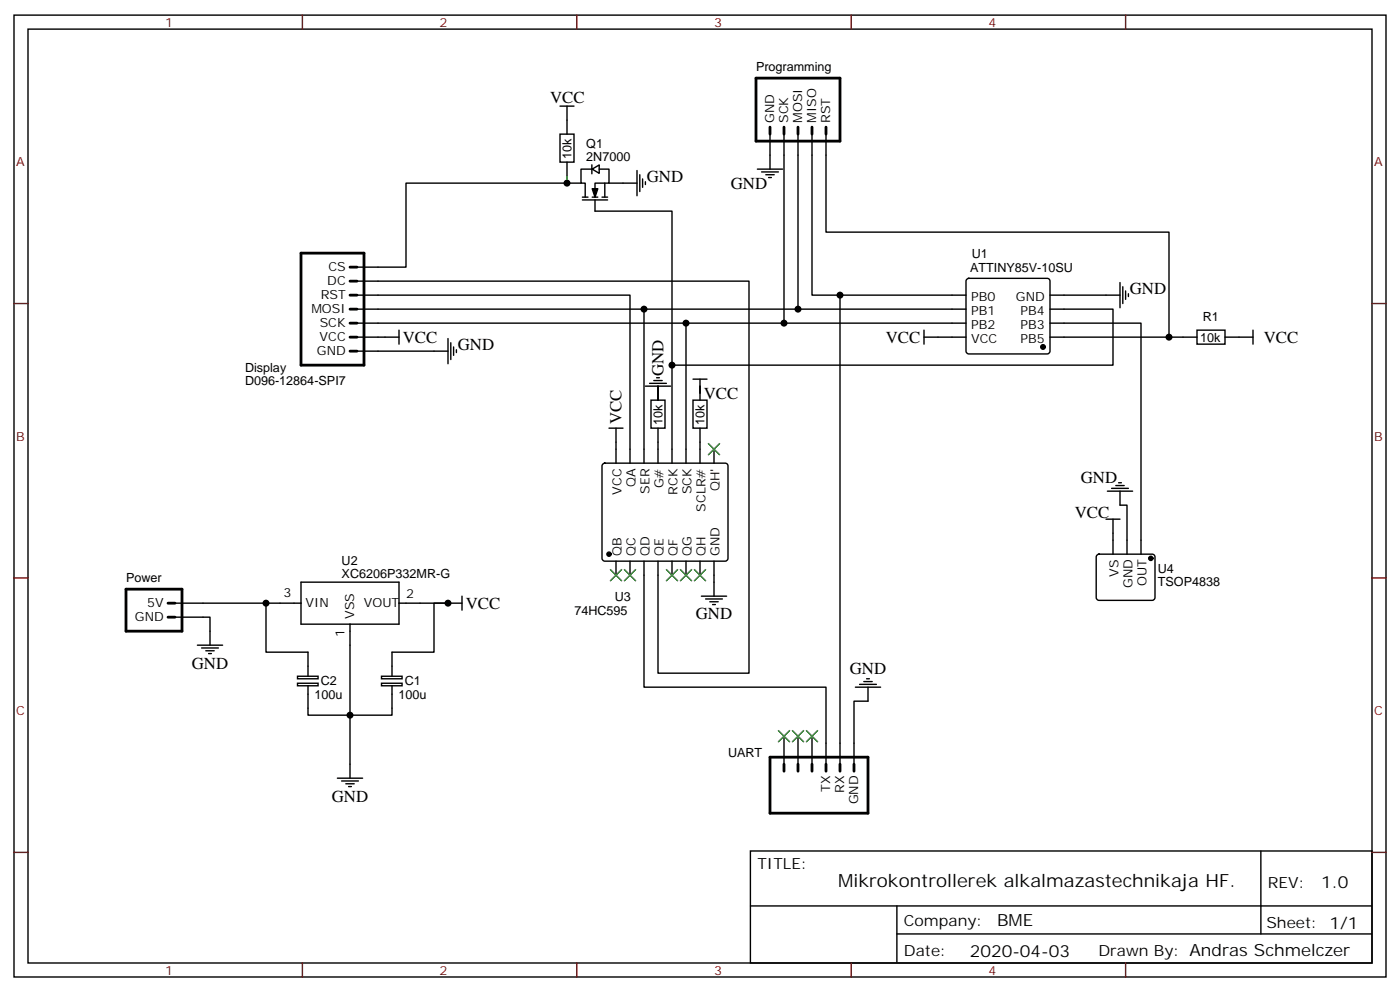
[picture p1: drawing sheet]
<svg xmlns="http://www.w3.org/2000/svg" width="353mm" height="250mm" viewBox="0 0 353 250" stroke-linecap="round" stroke-linejoin="round" font-family="sans-serif">
<g fill="none" stroke="#000" stroke-width=".71">
<path d="M190.5 19.7h21.2v15.9h-21.2zM194 32v1.8M197.6 32v1.8M201.1 32v1.8M204.6 32v1.8M208.1 32v1.8M75.8 63.8h15.9v28.2h-15.9zM88.2 74.4h1.8M88.2 77.9h1.8M88.2 70.8h1.8M88.2 67.3h1.8M88.2 81.4h1.8"/>
<path d="M88.2 84.9h1.8M88.2 88.5h1.8M31.7 148.4h14.2v10.6h-14.2zM42.3 152h1.8M42.3 155.5h1.8M194 190.8h24.7v14.1h-24.7zM197.6 192.5v1.8M201.1 192.5v1.8M204.6 192.5v1.8M208.1 192.5v1.8M211.7 192.5v1.8M215.2 192.5v1.8"/>
</g>
<g fill="none" stroke="#000" stroke-width=".35">
<path d="M3.5 3.8h345.7v242.4h-345.7zM7.1 7.3h338.6v235.3h-338.6zM141.1 33.8h3.5v7.1h-3.5zM141.1 26.7h3.5M142.9 26.7v7.1M194 32v10.6M197.6 32v49.4M201.1 32v45.9M204.6 32v42.4h38.8M208.1 32v26.5h86.5v26.4h-30M142.9 40.9v3.5M146.4 46.1h-44.1v21.2h-14.1"/>
<path d="M146.8 50.4h6.3M146.8 49.7h1.4M149.1 41.5v2.3M149.2 42.6l1.8-1v2.1zM149.2 42.6h-2.8v3.5h1.1v3.6M149.2 49.7h1.4M149.9 50.4v2.8h19.4v63.5M151 42.6h2.5v3.5h-3.6v3.6M151.7 49.7h1.4M152.4 46.1v3.6M153.5 46.1h7M160.5 43v6.3"/>
<path d="M161.2 44v4.3M161.9 45.1v2.1M162.6 45.8v.7M190.9 42.6h6.3M191.9 43.3h4.2M193 44h2.1M193.7 44.7h.7M88.2 70.8h100.5v98.8h-22.9v-28.2M88.2 74.4h70.5v42.3M88.2 77.9h155.2M162.3 77.9v38.8M211.7 74.4v119.9"/>
<path d="M243.7 70.3l.4-.2h19.8a.71 .71 0 0 1 .7 .7v17.7l-.3 .5-.4 .2h-19.8l-.5-.3-.2-.4v-17.7zM264.6 77.9h15.9v14.1h-111.2M264.6 74.4h17.6M282.2 71.2v6.3M282.9 72.2v4.3M283.6 73.3v2.1M284.3 74v.7M88.2 84.9h12.3M88.2 81.4h155.2M88.2 88.5h24.7M100.5 83.2v3.5M112.9 85.3v6.4"/>
<path d="M113.6 86.4v4.2M114.3 87.4v2.1M115 88.1v.7M162.6 97.3h6.4M163.7 96.6h4.2M164.7 95.9h2.2M165.5 95.2h.7M165.8 97.3v3.5M172.9 81.4v35.3M174.6 95.5h3.6M176.4 95.5v5.3M232.8 84.9h10.6"/>
<path d="M232.8 83.2v3.5M264.6 81.4h22.9v58.2M294.6 84.9h7M301.6 83.2h7.1v3.5h-7.1zM308.7 84.9h7M315.7 83.2v3.5M151.9 116.9l.5-.2h30.3a.71 .71 0 0 1 .7 .7v23.3l-.2 .5-.5 .2h-30.3l-.5-.2-.2-.5v-23.3zM153.5 107.9h3.5M155.2 107.9v8.8M164 100.8h3.6v7.1h-3.6zM165.8 107.9v8.8M174.6 100.8h3.6v7.1h-3.6z"/>
<path d="M176.4 107.9v8.8M179.9 113.2v3.5M276.5 139.8l.4-.2h13.4a.71 .71 0 0 1 .7 .7v10.3l-.2 .5-.5 .2h-13.4l-.5-.3-.2-.4v-10.3zM278.7 130.8h3.5M279 123.8h6.4M280.1 123h4.2M280.5 130.8v8.8M281.2 122.3h2.1M281.9 121.6h.7M282.2 123.8v3.5h1.8v12.3M44.1 152h22.9v12.3h10.6v6M44.1 155.5h8.8v7.1"/>
<path d="M67 152h8.8M75.8 146.7h24.7v10.6h-24.7zM88.2 157.3v38.8M100.5 152h15.9M112.9 152h-3.5v12.3h-10.6v6M116.4 150.2v3.5M155.2 141.4v3.5M158.7 141.4v3.5M162.3 141.4v31.7h45.8v21.2M169.3 141.4v3.5M172.9 141.4v3.5M176.4 141.4v3.5"/>
<path d="M176.7 150.2h6.4M177.8 150.9h4.2M178.9 151.6h2.1M179.6 152.3h.7M179.9 141.4v8.8M49.7 162.6h6.4M50.8 163.3h4.2M51.9 164h2.1M52.6 164.7h.7M75 170.4h5.2v.6h-5.2zM75 172.2h5.2v.6h-5.2zM77.6 172.8v7.4h21.2v-7.4"/>
<path d="M96.1 170.4h5.2v.6h-5.2zM96.1 172.2h5.2v.6h-5.2zM215.5 173.1h6.4M216.6 172.4h4.2M217.7 171.7h2.1M218.4 171h.7M218.7 173.1v3.6h-3.5v17.6M85 196.1h6.4M86.1 196.8h4.2M87.1 197.5h2.2M87.8 198.2h.7M197.6 185.5v7"/>
<path d="M201.1 185.5v7M204.6 185.5v7M189.1 214.4h156.6v28.2h-156.6zM317.7 214.4v20.9M189.1 228.3h156.5M226 235.3h119.6M226 228.3v14.1"/>
</g>
<g fill="#000" stroke="#000" stroke-width=".35">
<path d="M149.2 47.6h1.4l-.7 2.1z"/>
<circle cx="262.8" cy="87.4" r=".53"/>
<circle cx="153.5" cy="139.6" r=".53"/>
<circle cx="290" cy="140.7" r=".53"/>
</g>
<g fill="none" stroke="#870000" stroke-width=".35">
<path d="M76.2 3.8v3.5M145.3 3.8v3.5M214.5 3.8v3.5M283.6 3.8v3.5M3.5 76.5h3.6M345.7 76.5h3.5M3.5 145.6h3.6M345.7 145.6h3.5M3.5 214.8h3.6M345.7 214.8h3.5M76.2 242.6v3.6M145.3 242.6v3.6"/>
<path d="M214.5 242.6v3.6M283.6 242.6v3.6"/>
</g>
<path d="M142.9 44.4v1.7" fill="none" stroke="#008700" stroke-width=".35"/>
<g fill="#000">
<circle cx="142.9" cy="46.1" r=".88"/>
<circle cx="162.3" cy="77.9" r=".88"/>
<circle cx="201.1" cy="77.9" r=".88"/>
<circle cx="211.7" cy="74.4" r=".88"/>
<circle cx="169.3" cy="92" r=".88"/>
<circle cx="172.9" cy="81.4" r=".88"/>
<circle cx="197.6" cy="81.4" r=".88"/>
<circle cx="294.6" cy="84.9" r=".88"/>
<circle cx="67" cy="152" r=".88"/>
<circle cx="112.9" cy="152" r=".88"/>
<circle cx="88.2" cy="180.2" r=".88"/>
</g>
<g fill="#000" stroke="#008700" stroke-width=".35">
<path d="M178.5 111.8l2.8 2.8zM181.3 111.8l-2.8 2.8z"/>
<path d="M153.8 143.5l2.8 2.8zM156.6 143.5l-2.8 2.8z"/>
<path d="M157.3 143.5l2.9 2.8zM160.2 143.5l-2.9 2.8z"/>
<path d="M167.9 143.5l2.8 2.8zM170.7 143.5l-2.8 2.8z"/>
<path d="M171.4 143.5l2.9 2.8zM174.3 143.5l-2.9 2.8z"/>
<path d="M175 143.5l2.8 2.8zM177.8 143.5l-2.8 2.8z"/>
<path d="M196.1 184.1l2.9 2.8zM199 184.1l-2.9 2.8z"/>
<path d="M199.7 184.1l2.8 2.8zM199.7 186.9l2.8-2.8z"/>
<path d="M203.2 184.1l2.8 2.8zM206 184.1l-2.8 2.8z"/>
</g>
<text font-size="4.6" x="211.2" y="223.4">Mikrokontrollerek alkalmazastechnikaja HF.</text>
<g font-size="4.2">
<text x="138.6" y="26">VCC</text>
<text x="163" y="45.8">GND</text>
<text x="184.2" y="47.6">GND</text>
<text x="284.7" y="74">GND</text>
<text x="101.5" y="86.3">VCC</text>
<text x="115.4" y="88.1">GND</text>
<text x="223.2" y="86.3">VCC</text>
<text x="318.5" y="86.3">VCC</text>
<text x="167.2" y="94.8" transform="rotate(-90 167.2 94.8)">GND</text>
<text x="177.4" y="100.4">VCC</text>
<text x="156.6" y="106.9" transform="rotate(-90 156.6 106.9)">VCC</text>
<text x="272.4" y="121.6">GND</text>
<text x="270.8" y="130.4">VCC</text>
<text x="117.4" y="153.4">VCC</text>
<text x="175.3" y="155.9">GND</text>
<text x="48.3" y="168.6">GND</text>
<text x="214.1" y="169.8">GND</text>
<text x="83.6" y="202.2">GND</text>
<text x="332.9" y="223.7">1.0</text>
<text x="251.3" y="233.2">BME</text>
<text x="244.3" y="241">2020-04-03</text>
</g>
<g font-size="3.9">
<text x="190.9" y="219">TITLE:</text>
<text x="319.5" y="223.7">REV:</text>
<text x="227.8" y="233.2">Company:</text>
<text x="319.1" y="233.8">Sheet: 1/1</text>
<text x="227.8" y="240.9">Date:</text>
<text x="276.8" y="241">Drawn By: Andras Schmelczer</text>
</g>
<g font-size="3.2" fill="#800">
<text x="41.6" y="6.8">1</text>
<text x="110.8" y="6.8">2</text>
<text x="179.9" y="6.8">3</text>
<text x="249.1" y="6.8">4</text>
<text x="4.1" y="41.9">A</text>
<text x="346.3" y="41.9">A</text>
<text x="4.1" y="111.1">B</text>
<text x="346.3" y="111.1">B</text>
<text x="4.1" y="180.2">C</text>
<text x="346.3" y="180.2">C</text>
<text x="41.6" y="245.6">1</text>
<text x="110.8" y="245.6">2</text>
<text x="179.9" y="245.6">3</text>
<text x="249.1" y="245.6">4</text>
</g>
<g font-size="3.2">
<text x="190.5" y="17.9">Programming</text>
<text x="195.1" y="31" transform="rotate(-90 195.1 31)">GND</text>
<text x="198.6" y="31" transform="rotate(-90 198.6 31)">SCK</text>
<text x="202.1" y="31" transform="rotate(-90 202.1 31)">MOSI</text>
<text x="205.7" y="31" transform="rotate(-90 205.7 31)">MISO</text>
<text x="209.2" y="31" transform="rotate(-90 209.2 31)">RST</text>
<text x="144" y="40" transform="rotate(-90 144 40)">10k</text>
<text x="147.7" y="40.5">2N7000</text>
<text x="147.7" y="37.3">Q1</text>
<text x="244.8" y="64.9">U1</text>
<text x="82.5" y="71.9">DC</text>
<text x="82.8" y="68.4">CS</text>
<text x="244.4" y="68.4">ATTINY85V-10SU</text>
<text x="80.8" y="75.4">RST</text>
<text x="244.7" y="75.8">PB0</text>
<text x="256" y="75.8">GND</text>
<text x="78.5" y="79">MOSI</text>
<text x="80.6" y="82.5">SCK</text>
<text x="244.7" y="79.3">PB1</text>
<text x="244.7" y="82.8">PB2</text>
<text x="257.2" y="82.8">PB3</text>
<text x="257.2" y="79.3">PB4</text>
<text x="303.1" y="80.8">R1</text>
<text x="79.9" y="89.5">GND</text>
<text x="80.5" y="86">VCC</text>
<text x="244.7" y="86.4">VCC</text>
<text x="257.2" y="86.4">PB5</text>
<text x="302.4" y="86.1">10k</text>
<text x="61.7" y="93.8">Display</text>
<text x="61.7" y="96.9">D096-12864-SPI7</text>
<text x="167" y="107.1" transform="rotate(-90 167 107.1)">10k</text>
<text x="177.5" y="107.1" transform="rotate(-90 177.5 107.1)">10k</text>
<text x="156.6" y="124.6" transform="rotate(-90 156.6 124.6)">VCC</text>
<text x="160.2" y="122.7" transform="rotate(-90 160.2 122.7)">QA</text>
<text x="163.7" y="124.4" transform="rotate(-90 163.7 124.4)">SER</text>
<text x="167.2" y="123.1" transform="rotate(-90 167.2 123.1)">G#</text>
<text x="170.7" y="124.6" transform="rotate(-90 170.7 124.6)">RCK</text>
<text x="174.3" y="124.6" transform="rotate(-90 174.3 124.6)">SCK</text>
<text x="181.3" y="123.7" transform="rotate(-90 181.3 123.7)">QH'</text>
<text x="177.8" y="129" transform="rotate(-90 177.8 129)">SCLR#</text>
<text x="86.1" y="142.4">U2</text>
<text x="156.6" y="140.1" transform="rotate(-90 156.6 140.1)">QB</text>
<text x="160.2" y="140.1" transform="rotate(-90 160.2 140.1)">QC</text>
<text x="163.7" y="140.1" transform="rotate(-90 163.7 140.1)">QD</text>
<text x="167.2" y="140.1" transform="rotate(-90 167.2 140.1)">QE</text>
<text x="170.7" y="140.1" transform="rotate(-90 170.7 140.1)">QF</text>
<text x="174.3" y="140.1" transform="rotate(-90 174.3 140.1)">QG</text>
<text x="177.8" y="140.1" transform="rotate(-90 177.8 140.1)">QH</text>
<text x="181.3" y="140.1" transform="rotate(-90 181.3 140.1)">GND</text>
<text x="31.7" y="146.7">Power</text>
<text x="86.1" y="145.6">XC6206P332MR-G</text>
<text x="281.9" y="145.3" transform="rotate(-90 281.9 145.3)">VS</text>
<text x="285.4" y="148.2" transform="rotate(-90 285.4 148.2)">GND</text>
<text x="288.9" y="147.7" transform="rotate(-90 288.9 147.7)">OUT</text>
<text x="291.7" y="147.7">TSOP4838</text>
<text x="291.8" y="144.5">U4</text>
<text x="37.1" y="153">5V</text>
<text x="71.4" y="150.4">3</text>
<text x="77" y="153">VIN</text>
<text x="89.3" y="155.9" transform="rotate(-90 89.3 155.9)">VSS</text>
<text x="91.7" y="153">VOUT</text>
<text x="102.3" y="150.6">2</text>
<text x="144.7" y="154.9">74HC595</text>
<text x="154.9" y="151.3">U3</text>
<text x="34" y="156.6">GND</text>
<text x="86.8" y="160.5" transform="rotate(-90 86.8 160.5)">1</text>
<text x="80.9" y="172.5">C2</text>
<text x="102" y="172.5">C1</text>
<text x="79.2" y="176.1">100u</text>
<text x="100.4" y="176.1">100u</text>
<text x="183.4" y="190.8">UART</text>
<text x="209.2" y="199.5" transform="rotate(-90 209.2 199.5)">TX</text>
<text x="212.7" y="199.7" transform="rotate(-90 212.7 199.7)">RX</text>
<text x="216.3" y="202.6" transform="rotate(-90 216.3 202.6)">GND</text>
</g>
</svg>
